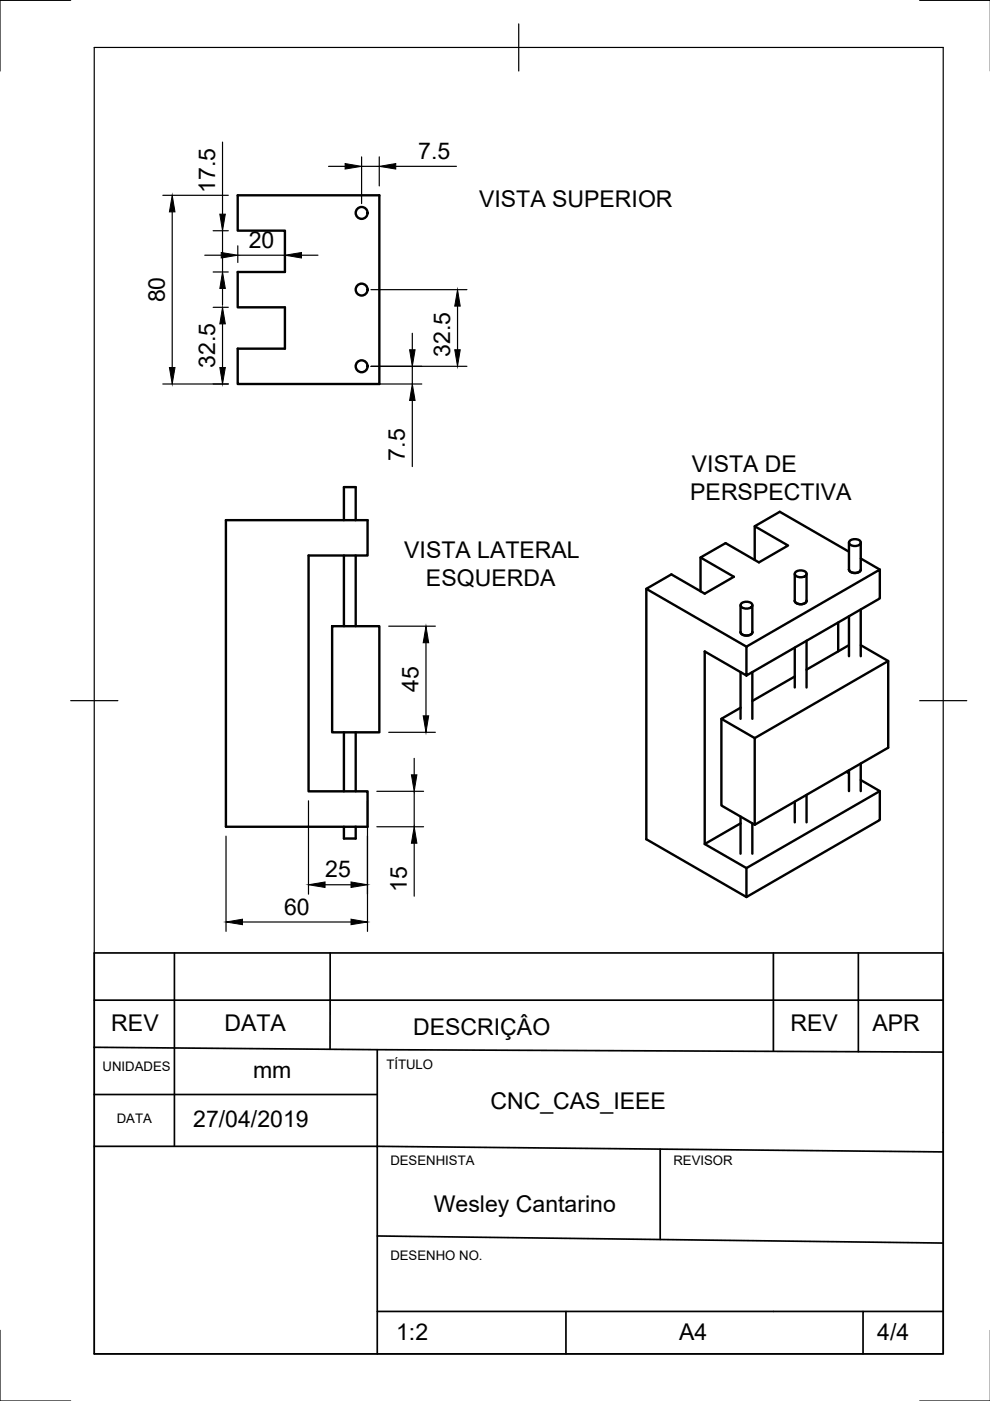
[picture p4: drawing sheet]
<svg xmlns="http://www.w3.org/2000/svg" width="210mm" height="297mm" viewBox="0 0 210 297" stroke-linecap="round" stroke-linejoin="round" font-family="sans-serif">
<!-- layer: Visible -->
<g fill="none" stroke="#000" stroke-width=".51">
<path d="M50.4 41.4h30v40h-30v-7.5h10v-8.7h-10v-7.5h10v-8.8h-10zM47.9 110.3h30v7.5h-12.5v50h12.5v7.5h-30zM72.9 110.3v-7h2.5v7M72.9 117.8v15M75.4 117.8v15M148.5 118.2v7.2M160 118.7v-7.1l7.1 4.1-6.2 3.5-7.1-4-5.3 3 7.1 4.1-6.2 3.6-7.1-4.1-5.3 3 21.3 12.3M160 111.6l5.3-3.1 14.7 8.5M180 115v5.8a1.45 1.45 0 0 0 2.5 0v-5.8M180.1 114.8a1.54 1.54 0 0 1 2.4 .2 1.45 1.45 0 0 1-2.5 0zM182.5 118.4l4 2.4M70.4 132.8h10v22.5h-10z"/>
<path d="M137 124.8v53.1l21.3 12.3M157 134a1.45 1.45 0 0 0 2.5 0M157 128.3v5.7M157.1 128a1.54 1.54 0 0 1 2.4 .3 1.45 1.45 0 0 1-2.5 0zM159.5 128.3v5.7M168.5 121.7v5.7a1.45 1.45 0 0 0 2.5 0M168.5 137.3v8.5M168.6 121.4a1.54 1.54 0 0 1 2.4 .3 1.45 1.45 0 0 1-2.5 0zM171 121.7v5.7M171 135.9v9.9M177.7 132v6.1M180 136.8l-9 5.2"/>
<path d="M180 130.7v8.4M182.5 136.8l5.8 3.4M182.5 129.2v9.9M72.9 155.3v12.5M75.4 155.3v12.5M157 150.1l-4 2.3 7 4.1 28.3-16.3v18.3l-28.3 16.4-7-4.1v-18.4M157 142.5v9.9M158.3 143.2l28.2-16.3v-6.1l-28.2 16.3v6.1l-8.9-5.1v40.9l7.6-4.4M159.5 142.5v9.9M160 156.5v18.4M168.5 143.4l-9 5.2M72.9 175.3v2.5h2.5v-2.5"/>
<path d="M157 173.1v7.9M159.5 174.6v6.4M168.5 170v4.4M171 168.5v5.9M179.5 163.6l.5 .3M180 163.3v4.4M182.5 165.4l4 2.3v6.1l-28.2 16.4v-6.1M182.5 161.9v5.8M186.5 167.7l-28.2 16.4-8.9-5.1"/>
<circle cx="76.7" cy="45.1" r="1.26"/>
<circle cx="76.7" cy="61.4" r="1.26"/>
<circle cx="76.7" cy="77.7" r="1.26"/>
</g>
<!-- layer: Border -->
<path d="M15 .1h-15v15M20 10.1h180v276.9h-180zM110 5.1v10M195 .1h15M15 148.6h10M195 148.6h10M0 282.1v14.9h15M195 297h15" fill="none" stroke="#000" stroke-width=".25"/>
<!-- layer: Dimensions -->
<g fill="none" stroke="#000" stroke-width=".25">
<path d="M47.2 30.1v15.3M69.7 35.3h3.5M76.7 33.3v9.9M76.7 35.3h3.7M80.4 33.3v6.1M83.9 35.3h12.9M34.5 41.4h13.9M36.5 44.9v33M43.4 54.1h3.5M45.2 57.7h3.2M45.2 48.9h3.2M47.2 48.9v8.8"/>
<path d="M50.4 52.1v3.6M50.4 54.1h10M60.4 52.1v3.6M63.9 54.1h3.5M45.2 65.2h3.2M47.2 61.2v3.5M47.2 68.7v9.2M78.7 77.7h20.3M78.7 61.4h20.3M87.4 70.7v3.5M87.4 77.7v3.7M97 64.9v9.3"/>
<path d="M34.5 81.4h13.9M78.6 81.4h10.8M87.4 84.9v14M82.4 132.8h9.9M90.3 136.3v15.5M82.4 155.3h9.9M47.9 177.3v20.2M65.4 169.8v19.8M77.9 169.8v27.7M79.9 175.3h9.9M79.9 167.8h9.9M87.8 160.8v3.5"/>
<path d="M87.8 167.8v7.5M87.8 178.8v11.2M51.4 195.5h23M68.9 187.6h5.5"/>
</g>
<g fill="#000" stroke="#000" stroke-width=".21">
<path d="M73.2 34.7l3.5 .6-3.5 .5zM80.4 35.3l3.5-.6v1.1zM36.5 41.4l.6 3.5h-1.2zM46.6 45.4h1.2l-.6 3.5zM46.9 53.5l3.5 .6-3.5 .6zM60.4 54.1l3.5-.6v1.2zM35.9 77.9h1.2l-.6 3.5zM46.6 77.9h1.2l-.6 3.5zM47.2 65.2l.6 3.5h-1.2zM47.2 57.7l.6 3.5h-1.2zM86.8 74.2h1.2l-.6 3.5zM96.4 74.2h1.2l-.6 3.5z"/>
<path d="M97 61.4l.6 3.5h-1.2zM87.4 81.4l.6 3.5h-1.2zM90.3 132.8l.6 3.5h-1.2zM89.7 151.8h1.2l-.6 3.5zM87.2 164.3h1.2l-.6 3.5zM87.8 175.3l.6 3.5h-1.2zM47.9 195.5l3.5-.6v1.2zM65.4 187.6l3.5-.6v1.2zM74.4 187l3.5 .6-3.5 .6zM74.4 194.9l3.5 .6-3.5 .6z"/>
</g>
<!-- layer: TitleBlock -->
<g fill="none" stroke="#000" stroke-width=".36">
<path d="M20 212.1v-10.1h180v21.1M37 202v41M70 202v20.5M164 202v20.9M182 202v21M200 212.1h-180v9.9M20 222l60 .6 120 .5v63.9h-180v-44h60v44M20 222v21M20 232.1h60M80 222.6v20.4l120 1.2M140 243.6v19.2M80 278.1h103"/>
<path d="M80 262.1l120 1.5M120 278.1v8.9M200 278.1h-17v8.9"/>
</g>
<g font-size="4.9">
<text x="88.7" y="33.7">7.5</text>
<text x="45.6" y="40.9" transform="rotate(-90 45.6 40.9)">17.5</text>
<text x="101.6" y="43.9">VISTA SUPERIOR</text>
<text x="52.7" y="52.6">20</text>
<text x="34.9" y="64.1" transform="rotate(-90 34.9 64.1)">80</text>
<text x="95.4" y="75.7" transform="rotate(-90 95.4 75.7)">32.5</text>
<text x="45.6" y="78" transform="rotate(-90 45.6 78)">32.5</text>
<text x="85.9" y="97.6" transform="rotate(-90 85.9 97.6)">7.5</text>
<text x="146.7" y="100">VISTA DE</text>
<text x="146.3" y="105.9">PERSPECTIVA</text>
<text x="85.7" y="118.3">VISTA LATERAL</text>
<text x="90.3" y="124.2">ESQUERDA</text>
<text x="88.8" y="146.7" transform="rotate(-90 88.8 146.7)">45</text>
<text x="69" y="186">25</text>
<text x="86.3" y="189" transform="rotate(-90 86.3 189)">15</text>
<text x="60.2" y="193.9">60</text>
<text x="23.6" y="218.6">REV</text>
<text x="47.6" y="218.6">DATA</text>
<text x="87.6" y="219.4">DESCRIÇÂO</text>
<text x="167.6" y="218.6">REV</text>
<text x="185" y="218.6">APR</text>
<text x="53.7" y="228.5">mm</text>
<text x="41" y="239">27/04/2019</text>
<text x="104" y="235">CNC_CAS_IEEE</text>
<text x="92" y="257.1">Wesley Cantarino</text>
<text x="84" y="284">1:2</text>
<text x="144" y="284">A4</text>
<text x="186" y="284">4/4</text>
</g>
<g font-size="2.8">
<text x="21.8" y="227.1">UNIDADES</text>
<text x="81.9" y="226.6">TÍTULO</text>
<text x="24.8" y="238">DATA</text>
<text x="82.8" y="247.1">DESENHISTA</text>
<text x="142.8" y="247.1">REVISOR</text>
<text x="82.8" y="267.1">DESENHO NO.</text>
</g>
</svg>
